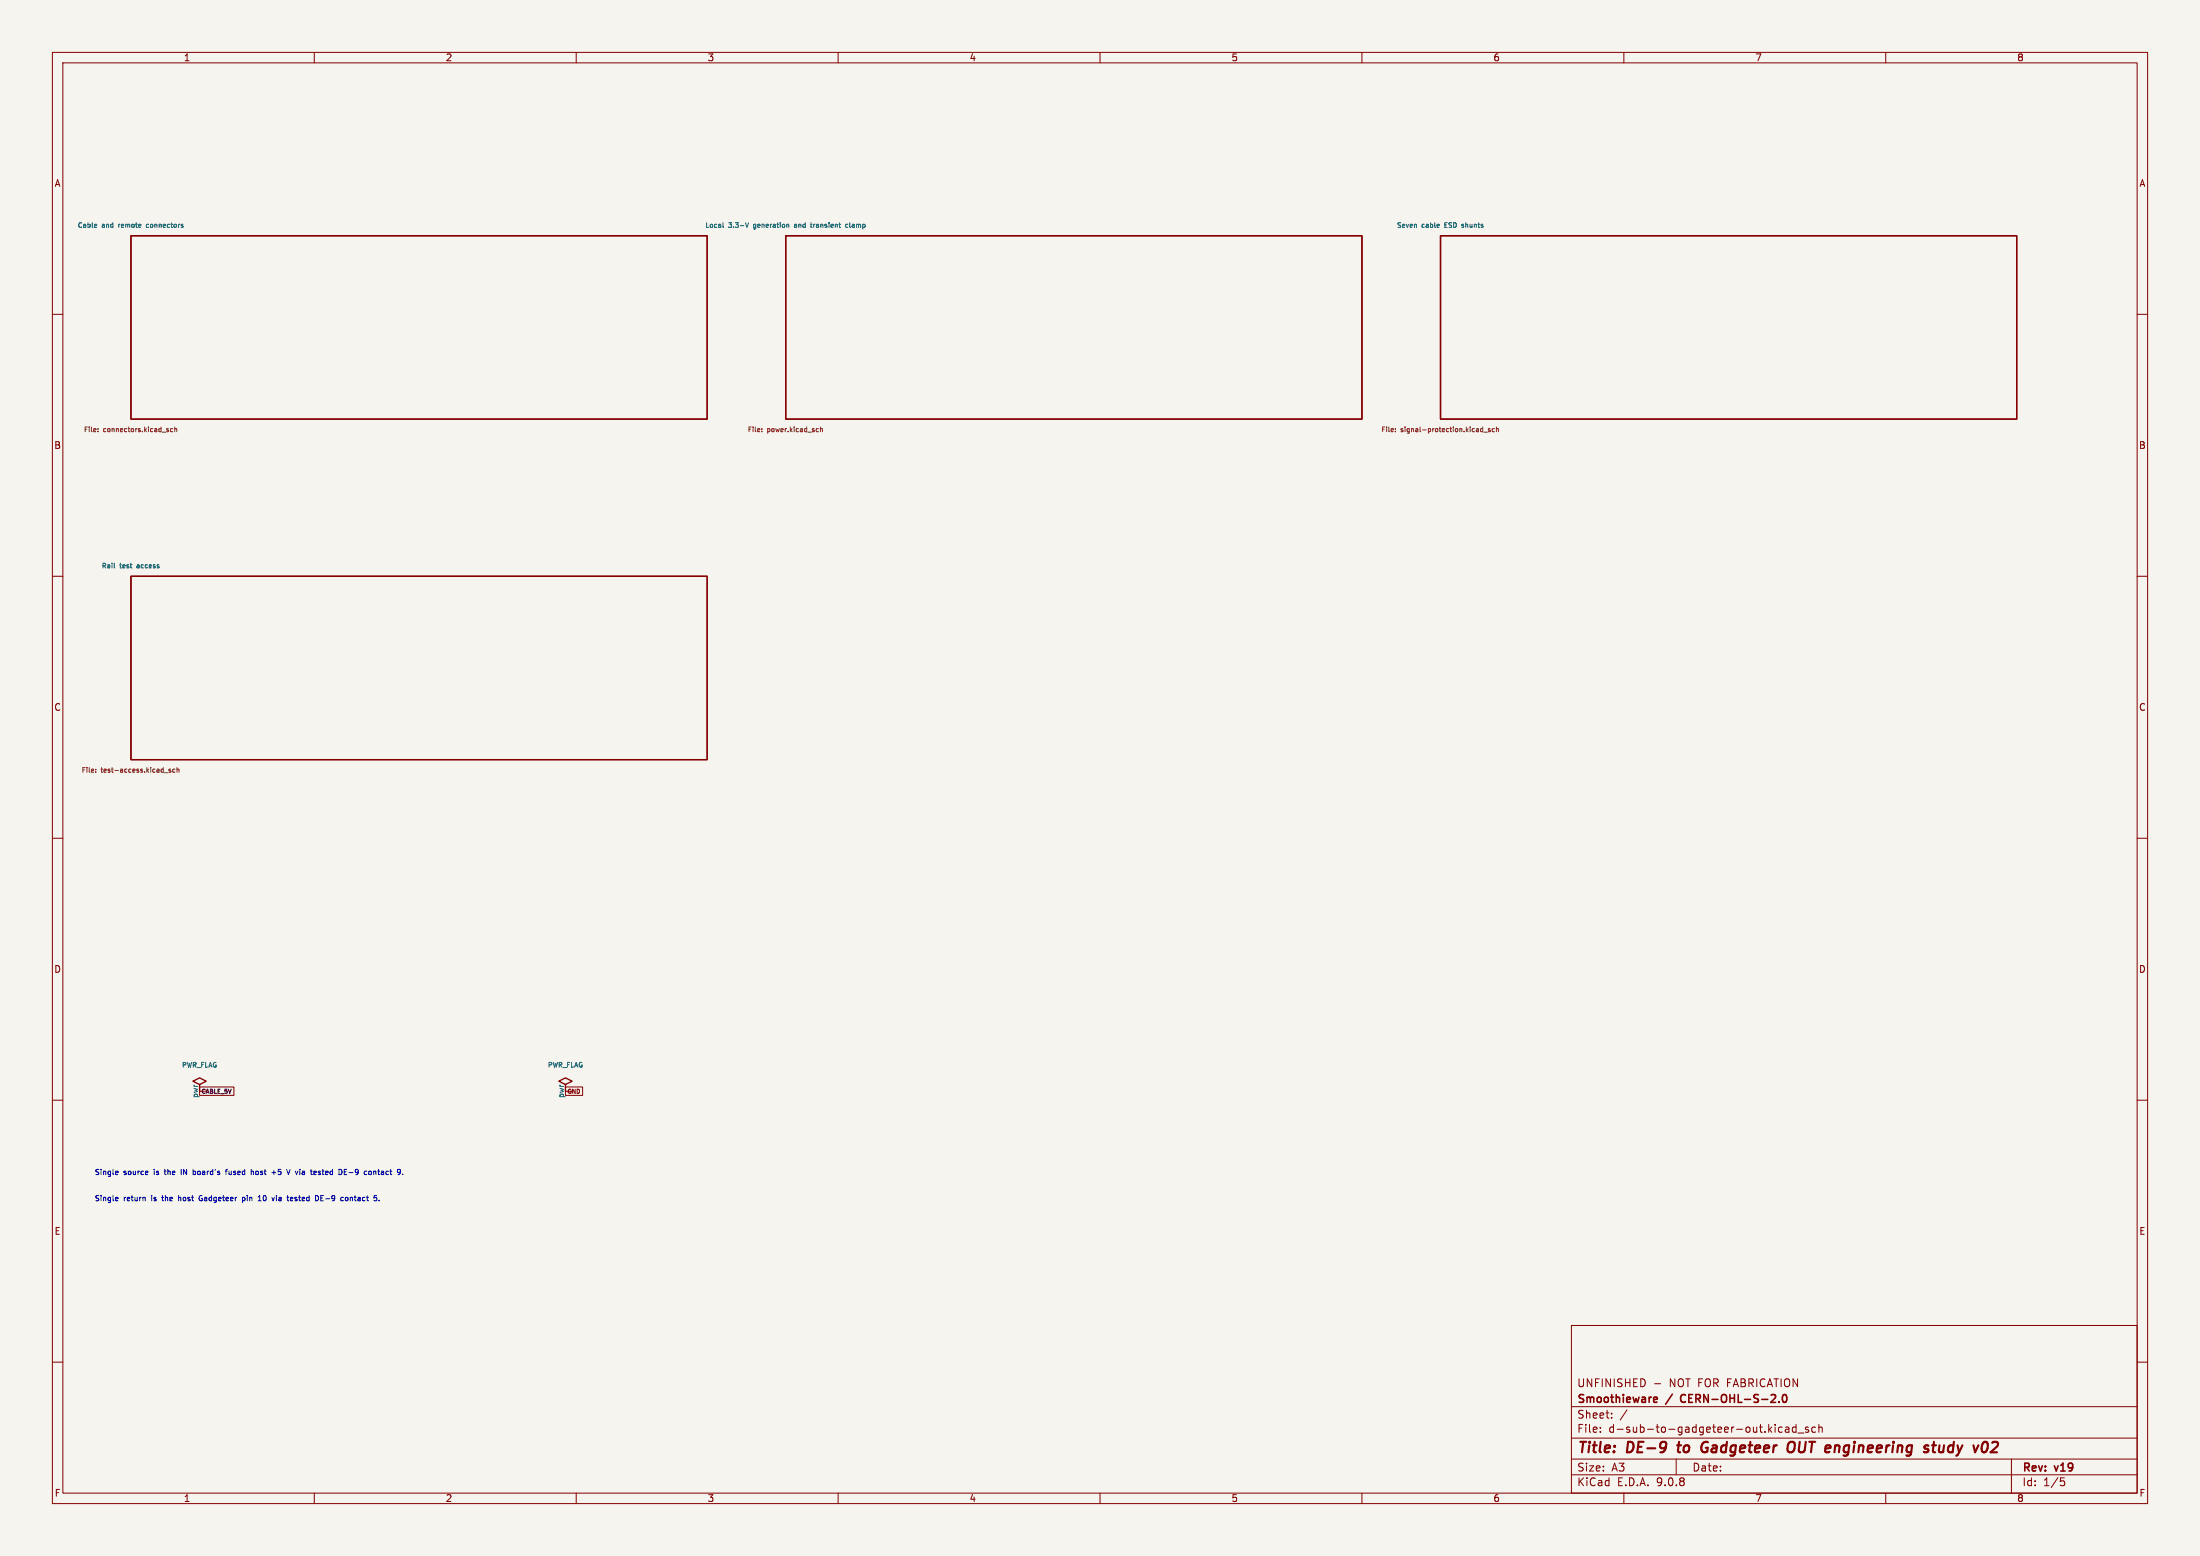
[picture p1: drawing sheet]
<svg xmlns="http://www.w3.org/2000/svg" width="420mm" height="297mm" viewBox="0 0 420 297" stroke-linecap="round" stroke-linejoin="round" font-family="sans-serif">
<path d="M0 0h420v297h-420z" fill="#f5f4ef" stroke="#f5f4ef" stroke-width=".19"/>
<g fill="none" stroke="#840000" stroke-width=".19">
<path d="M10 10h400v277h-400zM12 12h396v273h-396zM60 10v2M110 10v2M160 10v2M210 10v2M260 10v2M310 10v2M360 10v2M10 60h2M408 60h2M10 110h2"/>
<path d="M408 110h2M10 160h2M408 160h2M10 210h2M38.1 207.5h6.6v1.6h-6.6zM107.9 207.5h3.3v1.6h-3.3zM408 210h2M300 253h108v32h-108zM10 260h2M300 278.5h108M300 274.5h108M300 268.5h108"/>
<path d="M305.5 273.2v.2M305.5 272.5v.1M307.7 270.5v.2M307.7 269.8v.1M310.6 269.1l-1.3 1.9M315.9 264.1h1.1M320 278.5v3M338.9 271.9v.1M340.2 272.5l-.4-.1-.3 .3 .2 .6h.5M340.9 272.5h.5l.1 .9M341.5 272.7l-.5 .1a.29 .29 0 0 0-.2 .3 .29 .29 0 0 0 .2 .3l.5-.1M342.9 272.5l-.5-.1-.2 .3 .1 .6h.6"/>
<path d="M342.9 271.9v1.5M343.2 273.5h1.2M345.2 272.5l-.3-.1-.2 .2v.2l.5 .2v.3h-.5M346.6 272.5l-.4-.1-.3 .3 .1 .6h.6M347.2 272.5l.2-.1 .4 .1 .1 .9M347.2 271.9v1.5M384 278.5v6.5M408 260h2M60 285v2M110 285v2M160 285v2M210 285v2"/>
<path d="M260 285v2M300 281.5h108M310 285v2M360 285v2M393.4 282.1h.7M393.5 282.7h.4l.3 .2-.2 .6-.5 .1"/>
</g>
<path d="M320.2 275.9h.7M320.5 275.2l-.2 1.7 .3 .3M324.8 276.7a.63 .63 0 0 0 1 .4M325.6 276.3h.4M325.9 275.2a.91 .91 0 0 0-1.1 .9M341.5 275.5a.69 .69 0 0 1 1.1 0 1.47 1.47 0 0 1-.6 1.7l-.6-.1M368.8 275.9h.8M369.2 275.2l-.2 1.7 .1 .2 .3 .1M370.3 275.9l-.2 1 .1 .2 .5 .1M380.3 275.4l.3-.2h.5l.3 .2v.4l-.1 .3-1.3 1.1h1.2" fill="none" stroke="#840000" stroke-width=".4"/>
<path d="M315.9 266.7l.4 .1 .1 .2-.7 .2M316.3 267.6l-.4 .1M321 266.4l-.2 .4 .2 .7M338 267.7h1M338.9 266.3v.5M339.6 267.5v.2M340.4 266.3l.2-.1a.8 .8 0 0 1 .5 .7 .8 .8 0 0 1-.5 .8l-.2-.2-.1-.4z" fill="none" stroke="#840000" stroke-width=".3"/>
<path d="M25 45h110v35h-110zM150 45h110v35h-110zM275 45h110v35h-110zM25 110h110v35h-110zM38.1 207l1.3-.6-1.3-.7-1.3 .7 1.3 .6v1.3M107.9 207l1.3-.6-1.3-.7-1.2 .7 1.2 .6v1.3" fill="none" stroke="#840000" stroke-width=".25"/>
<g fill="none" stroke="#006464" stroke-width=".19">
<path d="M18.3 42.8l.2 .2-.5 .1M18.4 43.4h-.1M28.1 42.8l-.2 .2v.2l.2 .2M138 42.5v.8l.2 .1M142.3 42.5l.3 .9 .3-.9M150.3 42.8l.3 .1v.5M151.8 42.8l-.1 .1M151.8 43.1l-.2 .1 .2 .2M154.7 42.8h.3M154.8 42.5v.8l.2 .1M161.8 42.9l-.2-.1-.2 .2 .1 .4h.3M279 43.4h.3"/>
<path d="M279.2 42.8l-.2 .1 .2 .2M21.8 108.3l.1 .1"/>
</g>
<g fill="none" stroke="#725600" stroke-width=".19">
<path d="M18.7 82.3v.1M18.7 81.9h.1M32.1 82.1l.1 .1-.1 .2M32.1 81.8l.1 .1M33 81.9l-.3-.1-.2 .2 .1 .4h.4M33.4 81.9h.3v.5M33.4 81.5v.9M145.4 82.3v.1M145.4 81.9h.1M156.1 81.8l.1 .1M156.2 82.4h-.1M156.6 81.9h.4v.5"/>
<path d="M156.6 81.5v.9M266.4 82.3v.1M266.4 81.9h.1M282.8 81.8l.3 .1M283.1 82.4h-.3M283.1 81.5v.9M283.3 82.5h.7M284.5 81.9h-.4l.4 .3v.2h-.4M285.3 81.9l-.3-.1-.1 .2v.4h.4M285.7 81.9h.3l.1 .5M285.7 81.5v.9M18.3 147.3v.1"/>
<path d="M18.3 146.9h.1M31.4 147.5h.7M32.6 146.9h-.4l.4 .3v.2h-.4M33.4 146.9l-.3-.1-.1 .2 .1 .4h.3M33.8 146.9h.3l.1 .5M33.8 146.5v.9"/>
</g>
<g fill="none" stroke="#0000c2" stroke-width=".19">
<path d="M22.2 223.5l.3 .1v.2l-.4 .1M22.2 228.5l.3 .1v.2l-.4 .1M22.5 224.2h-.3M22.5 229.2h-.3M27.7 228.6v.6M30.9 228.5h.3M31.3 223.5h.4M34.1 228.2v1M34.5 228.6h-.4M34.6 223.2v1M37 223.5l.3 .2v.4l-.3 .1M38.4 228.8h.2"/>
<path d="M38.6 228.3a.45 .45 0 0 0-.6 .4 .45 .45 0 0 0 .6 .4M43 223.5h.4M43.4 223.2l-.3 .1v.9M43.7 223.5v.6l.3 .1M46.3 228.6l.3-.1 .2 .2-.1 .5h-.4M46.3 228.5v1M48.1 223.5l.3 .2v.5M49.1 223.5l-.3 .2 .1 .4 .2 .1M49.3 229.2h.6M50.5 228.2a.63 .63 0 0 0 0 1M51.9 223.8h.8M52.8 228.2v.1"/>
<path d="M53.1 224.1l.1 .1M53.3 228.5l-.1 .1M53.3 228.8l-.1 .2 .1 .2M53.6 223.2h-.5v.5l.1-.1M56.3 229.2h.3M56.4 228.5l-.1 .2 .1 .2M60.9 223.9l.3 .2-.3 .1M60.9 223.5l.2 .1M61.2 228.7h.4M61.7 228.2h-.5v1h.5M65.7 224.2h.5M65.7 223.2h.5"/>
<path d="M66 228.6l.2-.1 .2 .2-.1 .5h-.3M66.6 223.8h.8M66.9 228.5v.7M67.2 228.6h-.3M71.3 223.6h.4l.1 .6M71.3 223.5v.7M72.1 223.5h.4"/>
</g>
<g font-size="2.8" fill="#840000">
<text x="301" y="277.9">Title:</text>
<text x="310.6" y="277.9">DE-9</text>
<text x="321.2" y="277.9">to</text>
<text x="326.4" y="277.9">Gadgeteer</text>
<text x="343.7" y="277.9">OUT engineering</text>
<text x="371.4" y="277.9">study</text>
</g>
<g font-size="2.1" fill="#840000">
<text x="301" y="268.2">Smoothieware</text>
<text x="301" y="265">UNFINISHED</text>
<text x="318.2" y="268.2">/</text>
<text x="318.7" y="265">NOT FOR FABRICATION</text>
<text x="321.5" y="268.2">CERN-OHL-S-2.0</text>
<text x="301" y="273.7">File:</text>
<text x="301" y="271">Sheet:</text>
<text x="307.1" y="273.7">d-sub-to-gadgeteer-out.kicad_sch</text>
<text x="301" y="281.1">Size:</text>
<text x="307.6" y="281.1">A3</text>
<text x="323" y="281.1">Date:</text>
<text x="386" y="281.3">Rev:</text>
<text x="392.4" y="281.3">v19</text>
<text x="301" y="283.9">KiCad</text>
<text x="308.7" y="283.9">E.D.A.</text>
<text x="316.3" y="283.9">9.0.8</text>
<text x="386" y="283.9">Id:</text>
<text x="390.1" y="283.9">1/5</text>
</g>
<g font-size="1.8" fill="#840000">
<text x="35" y="11.9">1</text>
<text x="85" y="11.9">2</text>
<text x="135" y="11.9">3</text>
<text x="185" y="11.9">4</text>
<text x="235" y="11.9">5</text>
<text x="285" y="11.9">6</text>
<text x="335" y="11.9">7</text>
<text x="385" y="11.9">8</text>
<text x="10.3" y="35.9">A</text>
<text x="408.3" y="35.9">A</text>
<text x="10.3" y="85.9">B</text>
<text x="408.2" y="85.9">B</text>
<text x="10.3" y="135.9">C</text>
<text x="408.2" y="135.9">C</text>
<text x="10.3" y="185.9">D</text>
<text x="408.2" y="185.9">D</text>
<text x="10.3" y="235.9">E</text>
<text x="408.3" y="235.9">E</text>
<text x="10.3" y="285.9">F</text>
<text x="35" y="286.9">1</text>
<text x="85" y="286.9">2</text>
<text x="135" y="286.9">3</text>
<text x="185" y="286.9">4</text>
<text x="235" y="286.9">5</text>
<text x="285" y="286.9">6</text>
<text x="335" y="286.9">7</text>
<text x="385" y="286.9">8</text>
<text x="408.3" y="285.9">F</text>
</g>
<g font-size="1.4" fill="#006464">
<text x="37.8" y="209.7" transform="rotate(-90 37.8 209.7)">pwr</text>
<text x="107.7" y="209.7" transform="rotate(-90 107.7 209.7)">pwr</text>
</g>
<text font-size="1.4" x="39.8" y="208.9" transform="rotate(-90 39.8 208.9)">1</text>
<text font-size="1.4" fill="#840000" x="109.7" y="208.9" transform="rotate(-90 109.7 208.9)">1</text>
<g font-size="1.4" fill="#0000c2">
<text x="18" y="224.5">Single</text>
<text x="23.6" y="224.5">source</text>
<text x="29.6" y="224.5">is</text>
<text x="31.9" y="224.5">the</text>
<text x="35.3" y="224.5">IN</text>
<text x="37.8" y="224.5">board's</text>
<text x="44.4" y="224.5">fused</text>
<text x="49.4" y="224.5">host</text>
<text x="53.6" y="224.5">+5</text>
<text x="56.8" y="224.5">V via</text>
<text x="61.9" y="224.5">tested</text>
<text x="67.5" y="224.5">DE-9</text>
<text x="72.6" y="224.5">contact</text>
<text x="18" y="229.5">Single</text>
<text x="23.6" y="229.5">return</text>
<text x="29.1" y="229.5">is</text>
<text x="31.4" y="229.5">the</text>
<text x="34.8" y="229.5">host</text>
<text x="39" y="229.5">Gadgeteer</text>
<text x="47.5" y="229.5">pin</text>
<text x="50.8" y="229.5">10</text>
<text x="53.7" y="229.5">via</text>
<text x="56.9" y="229.5">tested</text>
<text x="62.5" y="229.5">DE-9</text>
<text x="67.6" y="229.5">contact</text>
</g>
<g font-size="1.3" fill="#006464">
<text x="14.7" y="43.7">Cable</text>
<text x="19.5" y="43.7">and</text>
<text x="22.9" y="43.7">remote</text>
<text x="28.5" y="43.7">connectors</text>
<text x="134.5" y="43.7">Local</text>
<text x="139.1" y="43.7">3.3-V</text>
<text x="144.1" y="43.7">generation</text>
<text x="152.2" y="43.7">and</text>
<text x="155.6" y="43.7">transient</text>
<text x="162.5" y="43.7">clamp</text>
<text x="266.6" y="43.7">Seven</text>
<text x="271.4" y="43.7">cable</text>
<text x="276" y="43.7">ESD</text>
<text x="279.6" y="43.7">shunts</text>
<text x="19.3" y="108.7">Rail</text>
<text x="22.9" y="108.7">test</text>
<text x="26.4" y="108.7">access</text>
<text x="34.6" y="204">PWR_FLAG</text>
<text x="104.5" y="204">PWR_FLAG</text>
</g>
<g font-size="1.3" fill="#725600">
<text x="15.9" y="82.7">File:</text>
<text x="19.7" y="82.7">connectors.kicad_sch</text>
<text x="142.6" y="82.7">File:</text>
<text x="146.5" y="82.7">power.kicad_sch</text>
<text x="263.6" y="82.7">File:</text>
<text x="267.4" y="82.7">signal-protection.kicad_sch</text>
<text x="15.5" y="147.7">File:</text>
<text x="19.3" y="147.7">test-access.kicad_sch</text>
</g>
<text font-size="1.1" x="38.4" y="209">CABLE_5V</text>
<text font-size="1.1" fill="#840000" x="108.2" y="209">GND</text>
</svg>
